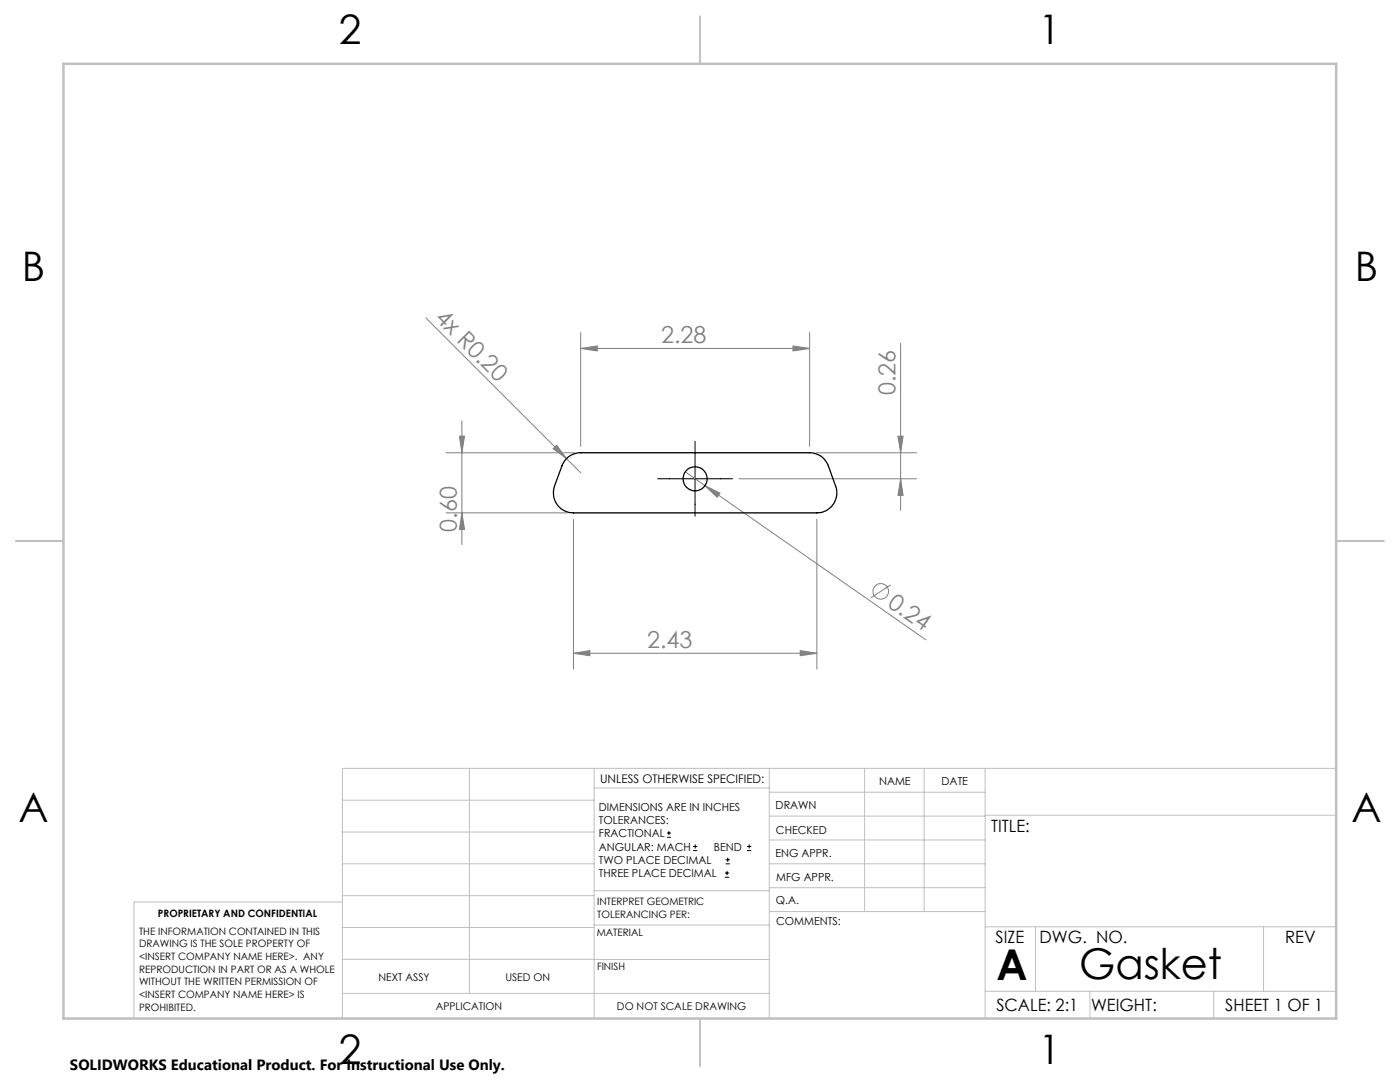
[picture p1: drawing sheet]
<svg xmlns="http://www.w3.org/2000/svg" width="279mm" height="216mm" viewBox="0 0 279 216" stroke-linecap="round" stroke-linejoin="round" font-family="sans-serif">
<g fill="none" stroke="#808080" stroke-width=".2">
<path d="M85 63.4l28.1 28.1M115.9 69.5l3.3-.5v1zM115.9 66.4v22.7M115.9 69.5h45.7M158.3 69l3.3 .5-3.3 .5zM161.6 66.4v22.7M179.7 68.5v33.4M89 90.3h25.6M91.7 87h1l-.5 3.3zM92.2 84v24.7M110.4 89.5l.7-.7 2 2.7zM113.1 91.5l2.8 2.8"/>
<path d="M136.8 94.2l3.9 2.7M140.7 96.9l3 1.5-.6 .8zM140.7 96.9l44.1 30.8M147.5 95.5h35.4M162.8 90.3h20.1M179.2 87h1l-.5 3.3zM179.7 95.5l.5 3.3h-1zM89 102.3h24.2M92.2 102.3l.5 3.4h-1zM114.4 103.6v29.9M163 103.6v29.9M177.8 116.7l-4 2.6"/>
<path d="M114.4 130.4l3.3-.6v1zM114.4 130.4h48.6M159.7 129.8l3.3 .6-3.3 .4z"/>
<circle cx="175.8" cy="118" r="1.56"/>
</g>
<g fill="none" stroke="#000" stroke-width=".2">
<path d="M131.2 95.5h15M138.7 88.1v14.9M133.1 167.1h.8M133.1 166.2h.8M133.5 165.8v.9M138.3 169.7h.8M138.3 168.9h.8M138.7 168.5v.8M144.7 175h.8M144.7 174.2h.8M144.8 172.4h.9M144.8 171.6h.9"/>
<path d="M145.1 173.8v.8M145.2 171.1v.9M149.1 169.7h.8M149.1 168.9h.8M149.5 168.5v.8"/>
</g>
<g fill="none" stroke="#c0c0c0" stroke-width=".2">
<path d="M68.3 159.7h50.3M93.7 153.3v44.9M118.6 153.3v49.9M118.6 157.2h34.9M153.5 153.3v49.9M153.5 158.1h43.1M172.5 153.3v28.6M184.4 153.3v28.6M196.6 153.3v49.9M266.7 153.3h-198.4v49.9M68.3 178.7h50.3M68.3 172.4h50.3"/>
<path d="M68.3 166h50.3M68.3 180h-41.6v23.2M118.6 177.7h35M153.5 167.6h43.1M153.5 162.8h43.1M153.5 172.4h43.1M153.5 177.1h43.1M196.6 162.7h70.1M68.3 198.2h85.2M68.3 191.4l85.2 .1M68.3 185.1h50.3M118.6 184.6h35"/>
<path d="M153.6 181.9h43M196.6 197.8h70.1M196.6 184.9h70.1M206.7 184.9v12.9M217.5 197.8v5.4M242.2 197.8v5.4M252.2 184.9v12.9"/>
</g>
<path d="M139.7 3.2v9.5M3.1 107.9h9.6M266.7 107.9h9.5M139.7 203.2v9.6" fill="none" stroke="#c0c0c0" stroke-width=".25"/>
<path d="M12.7 12.7h254v190.5h-254z" fill="none" stroke="#c0c0c0" stroke-width=".5"/>
<g fill="#808080">
<path d="M110.4 89.5l.7-.7 2 2.7z"/>
<path d="M140.7 96.9l3 1.5-.6 .8z"/>
<path d="M114.4 130.4l3.3-.6v1zM159.7 129.8l3.3 .6-3.3 .4z"/>
<path d="M158.3 69l3.3 .5-3.3 .5zM115.9 69.5l3.3-.5v1z"/>
<path d="M179.7 95.5l.5 3.3h-1zM179.2 87h1l-.5 3.3z"/>
<path d="M91.7 87h1l-.5 3.3zM92.2 102.3l.5 3.4h-1z"/>
</g>
<g fill="none" stroke="#000" stroke-width=".25">
<path d="M113 91.6a3.9 3.9 0 0 1 2.9-1.3h45.7a3.9 3.9 0 0 1 3.7 2.7l1.5 4a4 4 0 0 1-3.8 5.3h-48.6a4 4 0 0 1-3.7-5.3l1.6-4.4z"/>
<circle cx="138.7" cy="95.5" r="2.4"/>
</g>
<g font-size="8.5">
<text x="198.9" y="195.5">A</text>
<text x="215.4" y="195.4">Gasket</text>
</g>
<g font-size="8.1">
<text x="67.6" y="8.9">2</text>
<text x="207.3" y="8.9">1</text>
<text x="4.4" y="56.1">B</text>
<text x="270.4" y="56.1">B</text>
<text x="3.7" y="164.1">A</text>
<text x="269.7" y="164.1">A</text>
<text x="67.6" y="212.4">2</text>
<text x="207.3" y="212.4">1</text>
</g>
<g font-size="4.7" fill="#808080">
<text x="86.6" y="63.6" transform="rotate(45 86.6 63.6)">4x R0.20</text>
<text x="131.9" y="68.5">2.28</text>
<text x="178.7" y="78.9" transform="rotate(-90 178.7 78.9)">0.26</text>
<text x="91.2" y="106.1" transform="rotate(-90 91.2 106.1)">0.60</text>
<text x="176.9" y="120.9" transform="rotate(35 176.9 120.9)">0.24</text>
<text x="129.2" y="129.3">2.43</text>
</g>
<g font-size="3.4">
<text x="197.8" y="166">TITLE:</text>
<text x="198.7" y="188.1">SIZE</text>
<text x="207.5" y="188.1">DWG. NO.</text>
<text x="256.5" y="188.2">REV</text>
<text x="198.8" y="201.7">SCALE: 2:1</text>
<text x="217.7" y="201.8">WEIGHT:</text>
<text x="244.5" y="201.7">SHEET 1 OF 1</text>
</g>
<text font-size="3" x="14" y="213.5">SOLIDWORKS Educational Product. For Instructional Use Only.</text>
<text font-size="2.4" x="119.8" y="156.2">UNLESS OTHERWISE SPECIFIED:</text>
<g font-size="2.2">
<text x="119.5" y="161.8">DIMENSIONS ARE IN INCHES</text>
<text x="154.8" y="161.4">DRAWN</text>
<text x="175.4" y="156.6">NAME</text>
<text x="187.9" y="156.7">DATE</text>
<text x="119.5" y="164.4">TOLERANCES:</text>
<text x="119.5" y="167.1">FRACTIONAL</text>
<text x="154.9" y="166.3">CHECKED</text>
<text x="119.5" y="169.7">ANGULAR: MACH</text>
<text x="119.5" y="172.4">TWO PLACE DECIMAL</text>
<text x="142.5" y="169.7">BEND</text>
<text x="154.8" y="171">ENG APPR.</text>
<text x="119.5" y="175">THREE PLACE DECIMAL</text>
<text x="154.9" y="175.7">MFG APPR.</text>
<text x="154.9" y="180.4">Q.A.</text>
<text x="154.9" y="184.6">COMMENTS:</text>
</g>
<g font-size="2.1">
<text x="75.5" y="195.7">NEXT ASSY</text>
<text x="100.9" y="195.7">USED ON</text>
<text x="86.9" y="201.5">APPLICATION</text>
<text x="123.1" y="201.6">DO NOT SCALE DRAWING</text>
</g>
<g font-size="2">
<text x="31.5" y="182.9">PROPRIETARY AND CONFIDENTIAL</text>
<text x="119.2" y="180.6">INTERPRET GEOMETRIC</text>
<text x="119.2" y="183.1">TOLERANCING PER:</text>
<text x="27.8" y="186.5">THE INFORMATION CONTAINED IN THIS</text>
<text x="27.8" y="189">DRAWING IS THE SOLE PROPERTY OF</text>
<text x="27.8" y="191.6">&lt;INSERT COMPANY NAME HERE&gt;. ANY</text>
<text x="119.1" y="186.7">MATERIAL</text>
<text x="27.8" y="194.1">REPRODUCTION IN PART OR AS A WHOLE</text>
<text x="27.8" y="196.6">WITHOUT THE WRITTEN PERMISSION OF</text>
<text x="119.1" y="193.5">FINISH</text>
<text x="27.8" y="199.1">&lt;INSERT COMPANY NAME HERE&gt; IS</text>
<text x="27.8" y="201.7">PROHIBITED.</text>
</g>
</svg>
